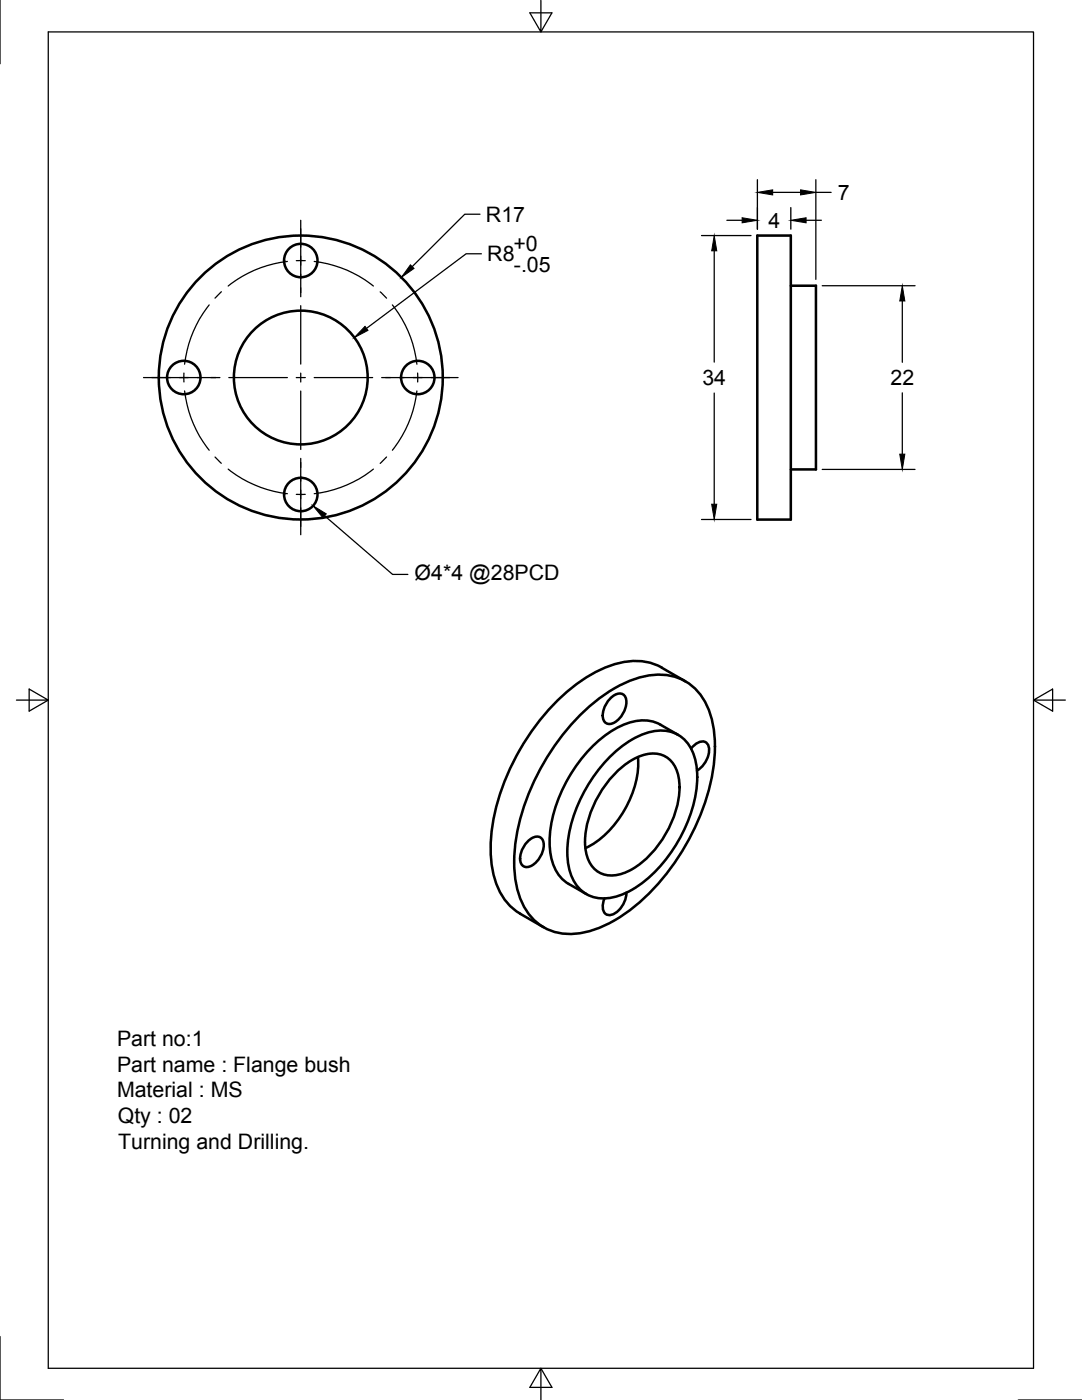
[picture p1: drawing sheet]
<svg xmlns="http://www.w3.org/2000/svg" width="216mm" height="279mm" viewBox="0 0 216 279" stroke-linecap="round" stroke-linejoin="round" font-family="sans-serif">
<!-- layer: Visible -->
<g fill="none" stroke="#000" stroke-width=".51">
<path d="M151.1 47h6.7v56.7h-6.7zM157.8 57h5v36.7h-5M121.6 139.6a2.18 2.18 0 0 1 2.9-.9 2.99 2.99 0 0 1 0 3.4 3.9 3.9 0 0 1-2.9 2.4 1.4 1.4 0 0 1-1.3-1.7 5.1 5.1 0 0 1 1.3-3.2zM132.1 133.3l4.7 2.7M132.1 133.2a12.9 12.9 0 0 0-11.8 .2 37.2 37.2 0 0 0-15.3 14.1 41.6 41.6 0 0 0-7.1 22.8 14.6 14.6 0 0 0 4.7 11.2l1.2 .8M116.3 142.2a25.9 25.9 0 0 1 13.3-7.4 10.3 10.3 0 0 1 11.8 6.8 26.1 26.1 0 0 1 .2 15.3 45.8 45.8 0 0 1-17.3 25.8 18.9 18.9 0 0 1-11.8 3.6 10.2 10.2 0 0 1-8.6-6.9 26.1 26.1 0 0 1-.3-15.3 47.4 47.4 0 0 1 12.7-21.9zM121.1 151.6a16.7 16.7 0 0 1 10.4-5.8 6.7 6.7 0 0 1 7 4.9 19.4 19.4 0 0 1-.9 12.4 28.7 28.7 0 0 1-11.4 14.4 9.7 9.7 0 0 1-8.7 1.2 8 8 0 0 1-4.2-7.1 26.5 26.5 0 0 1 5.6-17.3zM123 154.1a11.4 11.4 0 0 1 7.6-3.7 5 5 0 0 1 4.7 4.2 16.7 16.7 0 0 1-2.5 11.8 17.3 17.3 0 0 1-9 8 5.1 5.1 0 0 1-6.8-3.9 16.7 16.7 0 0 1 2.5-11.8 21.7 21.7 0 0 1 3.5-4.6zM127.3 151.1a20.2 20.2 0 0 1-6.6 15.5l-2.3 1.8-1.6 .8M135.3 146.7l-3.5-2.1a8.3 8.3 0 0 0-7.9 .3 26.6 26.6 0 0 0-12.1 13.6 21 21 0 0 0-1.6 13.5 7.5 7.5 0 0 0 3.3 4.4l3.5 2M137.9 149.4a2.73 2.73 0 0 1 2.7-1.4 2.06 2.06 0 0 1 .8 2.7l-.8 1.6-.7 .8-.8 .7M105.1 168.1a2.18 2.18 0 0 1 2.9-.9 2.99 2.99 0 0 1 0 3.5 3.9 3.9 0 0 1-2.9 2.3 1.4 1.4 0 0 1-1.3-1.6 5.1 5.1 0 0 1 1.3-3.3z"/>
<path d="M125 178.2a4.9 4.9 0 0 1-3 4.4 1.36 1.36 0 0 1-1.7-1.5l.3-1.8M103.8 182.4l4.7 2.7"/>
<circle cx="60" cy="52" r="3.3"/>
<circle cx="36.7" cy="75.3" r="3.3"/>
<circle cx="60" cy="75.3" r="13.3"/>
<circle cx="60" cy="75.3" r="28.3"/>
<circle cx="83.4" cy="75.3" r="3.3"/>
<circle cx="60" cy="98.7" r="3.3"/>
</g>
<!-- layer: Border -->
<path d="M0 0v12.7M9.6 6.4h196.6v266.7h-196.6zM107.9 0v6.4l-2.2-3.8h4.4l-2.2 3.8M3.3 139.7h6.3l-3.8-2.2v4.4l3.8-2.2M206.2 139.7l3.8 2.2v-4.4l-3.8 2.2h6.4M0 266.7v12.7h12.7M107.9 273.1l2.2 3.8h-4.4l2.2-3.8v6.3M203.2 279.4h12.7" fill="none" stroke="#000" stroke-width=".25"/>
<!-- layer: Center Lines -->
<g fill="none" stroke="#000" stroke-width=".25">
<path d="M44.2 58.2l-1.3 1.3M57.3 52.2a22.9 22.9 0 0 0-11.8 4.9M59.1 52h1.8M60 44v15.2M62.7 52.2a22.9 22.9 0 0 1 11.8 4.9M75.9 58.3l1.2 1.2M28.6 75.4h15.3M36.7 74.5v1.7M36.8 78a23.4 23.4 0 0 0 4.9 11.9M41.7 60.9a23.4 23.4 0 0 0-4.9 11.8M45.7 75.4h11.6M59.1 75.4h1.8"/>
<path d="M60 61v11.7M60 74.5v1.7M60 78v11.7M62.7 75.4h11.7M76.2 75.4h15.2M78.3 60.9a23.1 23.1 0 0 1 4.9 11.8M83.2 78a23.1 23.1 0 0 1-4.9 11.9M83.3 74.5v1.7M42.9 91.2l1.3 1.3M45.5 93.6a23.4 23.4 0 0 0 11.8 4.9M59.1 98.7h1.8M60 91.5v15.2"/>
<path d="M74.5 93.6a23.4 23.4 0 0 1-11.8 4.9M77.1 91.2l-1.2 1.3"/>
</g>
<!-- layer: Dimensions -->
<g fill="none" stroke="#000" stroke-width=".25">
<path d="M151.1 35.9v9.8M154.2 38.4h5.5M162.8 35.9v19.9M162.8 38.4h3M95.8 42.8h-3.1l-10.4 10.4M96.1 50.7h-3.1l-19.9 14.8M140 47h9.9M142.5 50.1v22.2M145 44h3.1M157.8 41.4v4.3M160.8 44h3.1M164.1 57h18.5"/>
<path d="M142.5 78.4v22.2M180 60.1v12.2M180 78.4v12.2M164.1 93.7h18.5M140 103.7h9.9"/>
</g>
<path d="M151.1 38.4l3.1-.5v1zM159.7 37.9l3.1 .5-3.1 .5zM81.9 52.9l.7 .7-2.5 1.8zM142.5 47l.5 3.1h-1zM148.1 43.5l3 .5-3 .5zM157.8 44l3-.5v1zM72.8 65.1l.6 .8-2.7 1.5zM180 57l.6 3.1h-1.1zM179.5 90.6h1.1l-.6 3.1zM142 100.6h1l-.5 3.1z" fill="#000" stroke="#000" stroke-width=".2"/>
<!-- layer: Annotations -->
<path d="M62.5 100.9l2.6 1.7-.7 .7z" fill="#000" stroke="#000" stroke-width=".2"/>
<path d="M64.8 102.9l13.5 11.7h3.1" fill="none" stroke="#000" stroke-width=".25"/>
<g font-size="4.3">
<text x="167.2" y="39.9">7</text>
<text x="97" y="44.3">R17</text>
<text x="153.4" y="45.5">4</text>
<text x="97.2" y="52.2">R8</text>
<text x="102.4" y="50.1">+0</text>
<text x="102.6" y="54.3">-.05</text>
<text x="140.1" y="76.9">34</text>
<text x="177.7" y="76.9">22</text>
<text x="82.7" y="115.8">Ø4*4 @28PCD</text>
<text x="23.3" y="208.8">Part no:1</text>
<text x="23.3" y="213.9">Part name : Flange bush</text>
<text x="23.3" y="219">Material : MS</text>
<text x="23.5" y="224.2">Qty : 02</text>
<text x="23.6" y="229.2">Turning and Drilling.</text>
</g>
</svg>
